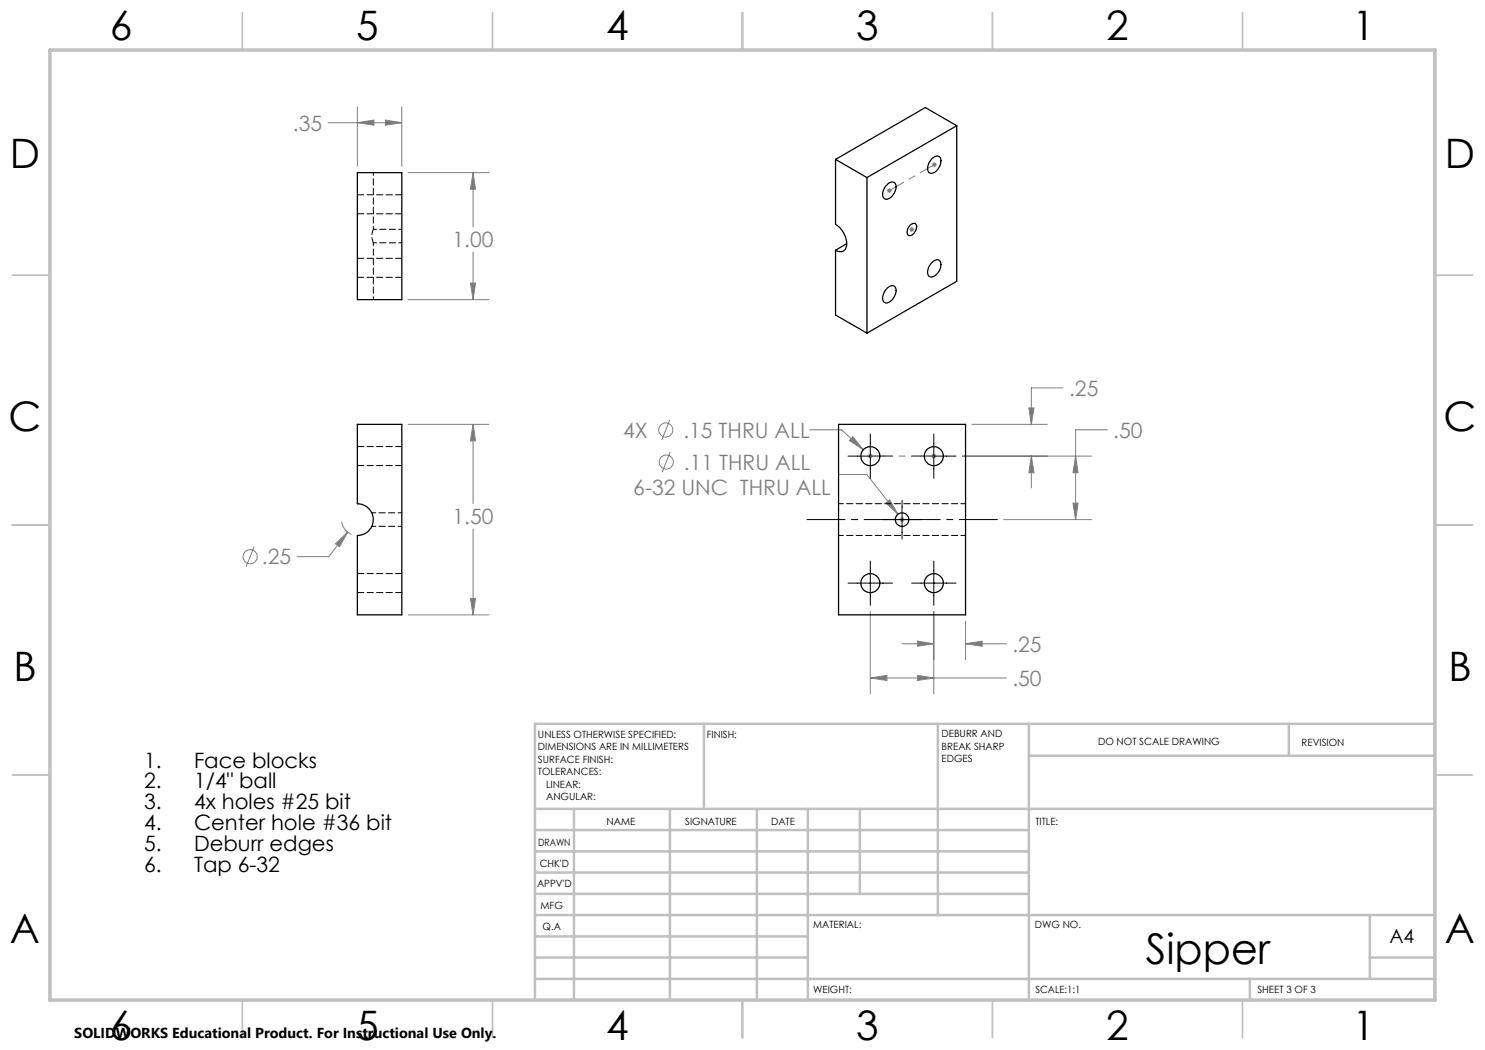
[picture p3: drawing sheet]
<svg xmlns="http://www.w3.org/2000/svg" width="297mm" height="210mm" viewBox="0 0 297 210" stroke-linecap="round" stroke-linejoin="round" font-family="sans-serif">
<g fill="none" stroke="#808080" stroke-width=".2">
<path d="M65.6 24.5h14.8M71.5 21.4v11.9M71.5 24.5l3.3-.5v1zM77.1 24l3.3 .5-3.3 .5zM80.4 21.4v11.9M81.6 34.5h16.2M94.6 34.5v10.9M94.6 34.5l.5 3.3h-1zM177.4 38.1h1M177.5 37.8l.7 .7M177.9 37.6v1M178.2 37.8l-.7 .7"/>
<path d="M186.4 32.9h1M186.5 32.6l.7 .7M186.9 32.4v1M187.2 32.6l-.7 .7M81.6 59.9h16.2M94.1 56.6h1l-.5 3.3zM94.6 50.4v9.5M181.9 45.9h1M182 45.5l.7 .7M182.4 45.4v1M182.7 45.5l-.7 .7M212.6 77.6h-6.3v7.3"/>
<path d="M81.6 84.9h16.2M94.6 84.9v15.8M94.6 84.9l.5 3.3h-1zM133.9 84l-1.5 4M134.1 90.4l-1.7 4M162 86h6.3l4.3 3.9M167.8 94.9h5.6l6.2 8M170.6 87.3l2 2.6-2.7-1.8zM173.6 91.2h1M173.7 90.9l.7 .7M174.1 90.7v1M174.4 90.9l-.7 .7"/>
<path d="M186.3 91.2h1M186.4 90.9l.7 .7M186.8 90.7v1M187.1 90.9l-.7 .7M192.5 91.2h25.8M194.4 84.9h15M205.8 81.6h1l-.5 3.3zM206.3 91.2v6.4M206.3 91.2l.5 3.3h-1zM215.1 91.2l.5 3.3h-1zM221.5 86h-6.4v17.9M50.8 109.3l-1.6 4.1"/>
<path d="M67.1 108.8l2.4-2.4-1.6 3zM68.3 104.3a3.3 3.3 0 0 0 2 2.6M69.5 106.4l-3.7 4.9h-6.4M94.1 119.7h1l-.5 3.3zM94.6 105.8v17.2M177.2 100.6l.7-.6 1.7 2.9zM179.9 103.9h1M180.1 103.6l.7 .7M180.4 103.4v1M180.8 103.6l-.7 .7M200.7 103.9h17.6M214.6 100.6h1l-.5 3.3z"/>
<path d="M81.6 123h16.2M174.1 122.3v16.5M174.1 135.6h27.2M174.1 135.6l3.3-.5v1zM180.4 128.8h6.4M183.5 128.2l3.3 .6-3.3 .4zM183.5 135.1l3.3 .5-3.3 .5zM186.8 122.3v16.5M193.1 124.2v7.7M193.1 128.8h8.2M193.1 128.8l3.3-.6v1z"/>
<circle cx="133.1" cy="86" r="1.4"/>
<circle cx="133.3" cy="92.4" r="1.4"/>
<circle cx="50" cy="111.3" r="1.41"/>
</g>
<g fill="none" stroke="#c0c0c0" stroke-width=".35">
<path d="M48.5 2.5v7.5M98.5 2.5v7.5M148.5 2.5v7.5M198.5 2.5v7.5M248.5 2.5v7.5M2.5 55h7.5M287 55h7.5M2.5 105h7.5M287 105h7.5M2.5 155h7.5M287 155h7.5M48.5 200v7.5"/>
<path d="M98.5 200v7.5M148.5 200v7.5M198.5 200v7.5M248.5 200v7.5"/>
</g>
<g fill="none" stroke="#c0c0c0" stroke-width=".5">
<path d="M140.8 144.8v17M187.6 144.8v38.2M205.8 144.8v55.2M205.8 151.2h81.2M257.8 144.8v6.4M287 144.8h-180v55.2M107 161.8h180M107 178.8h98.8M107 174.5h98.8M107 170.3h98.8M107 166h98.8M114.8 161.8v38.2"/>
<path d="M134 161.8v38.2M151.4 161.8v38.2M161.6 161.8v38.2M172 161.8v17M107 195.8h180M107 191.5h54.6M107 187.3h54.6M107 183h180M250 195.8v4.2M274 191.5h13M274 183v12.8"/>
</g>
<path d="M10 10h277v190h-277z" fill="none" stroke="#c0c0c0" stroke-width=".7"/>
<path d="M161.4 103.9h38.1" fill="none" stroke="#000" stroke-width=".2" stroke-dasharray="15.2 1.3 1.3 1.3" stroke-dashoffset="7.6"/>
<path d="M169.6 91.2h8.9M174.1 86.8v8.9M182.3 91.2h8.9M186.8 86.8v8.9M169.6 116.6h8.9M174.1 112.2v8.9M176.5 103.9h7.8M180.4 100v7.8M182.3 116.6h8.9M186.8 112.2v8.9" fill="none" stroke="#000" stroke-width=".2"/>
<path d="M174.1 91.2h12.7" fill="none" stroke="#808080" stroke-width=".2" stroke-dasharray="15.2 1.3 1.3 1.3" stroke-dashoffset="10.8"/>
<path d="M177.9 38.1l9-5.2" fill="none" stroke="#808080" stroke-width=".2" stroke-dasharray="15.2 1.3 1.3 1.3" stroke-dashoffset="12"/>
<path d="M94.6 84.9l.5 3.3h-1zM94.1 119.7h1l-.5 3.3zM67.1 108.8l.8 .6 1.6-3zM94.6 34.5l.5 3.3h-1zM94.1 56.6h1l-.5 3.3zM71.5 24.5l3.3-.5v1zM77.1 24l3.3 .5-3.3 .5zM170.6 87.3l-.7 .8 2.7 1.8zM177.2 100.6l2.4 2.3-1.7-2.9zM206.3 91.2l.5 3.3h-1zM205.8 81.6h1l-.5 3.3zM214.6 100.6h1l-.5 3.3zM215.1 91.2l.5 3.3h-1zM183.5 128.2l3.3 .6-3.3 .4zM193.1 128.8l3.3-.6v1zM174.1 135.6l3.3-.5v1zM183.5 135.1l3.3 .5-3.3 .5z" fill="#808080"/>
<g fill="none" stroke="#000" stroke-width=".25">
<path d="M71.5 34.5h8.9v25.4h-8.9zM167.1 31.9v13a4.4 4.4 0 0 1 2 4.9 1.33 1.33 0 0 1-2 .3M167.1 31.9l6.3 3.6M173.4 35.5v31.1M177.5 36.8a.96 .96 0 0 1 1.3-.3 .96 .96 0 0 1 .4 1.3l-.3 .6a2.02 2.02 0 0 1-1.8 1.4 1.39 1.39 0 0 1-.3-2zM186.3 31.8a.98 .98 0 0 1 .9-.6 .98 .98 0 0 1 .9 .6 2.56 2.56 0 0 1-1.9 2.9 1.19 1.19 0 0 1-.5-1.9zM191.3 25.1v31.2l-17.9 10.3M191.3 25.1l-17.9 10.4M191.3 25.1l-6.2-3.6-18 10.4M167.1 50.1v12.9l6.3 3.6M169.3 48.7l-2.2 1.4M177.4 57.7a.99 .99 0 0 1 .9-.6 .99 .99 0 0 1 .9 .6 2.63 2.63 0 0 1-2 2.9 1.19 1.19 0 0 1-.5-1.8z"/>
<path d="M181.9 45.1a.76 .76 0 0 1 1.4-.1 1.8 1.8 0 0 1-1.5 2.1 1.25 1.25 0 0 1 .1-2zM186.5 52.4a.89 .89 0 0 1 1-.5 .89 .89 0 0 1 .7 .8 2.4 2.4 0 0 1-2.1 2.7 1.43 1.43 0 0 1-.3-2.1zM71.5 84.9h8.9v38.1h-8.9v-15.9a3.2 3.2 0 0 0 3.2-3.2 3.2 3.2 0 0 0-3.2-3.2zM167.7 84.9h25.4v38.1h-25.4z"/>
<circle cx="174.1" cy="91.2" r="1.9"/>
<circle cx="186.8" cy="91.2" r="1.9"/>
<circle cx="174.1" cy="116.6" r="1.9"/>
<circle cx="180.4" cy="103.9" r="1.35"/>
<circle cx="186.8" cy="116.6" r="1.9"/>
</g>
<path d="M80.4 39h-8.9M71.5 42.8h8.9M71.5 55.5h8.9M80.4 51.7h-8.9M71.5 93.1h8.9M80.4 89.3h-8.9M71.5 118.5h8.9M80.4 114.7h-8.9" fill="none" stroke="#000" stroke-width=".2" stroke-dasharray="1.3 .6"/>
<path d="M74.4 105.3h6M80.4 102.6h-6" fill="none" stroke="#000" stroke-width=".2" stroke-dasharray="1.3 .6" stroke-dashoffset=".5"/>
<path d="M74.7 48.6a3.2 3.2 0 0 1 0-2.7" fill="none" stroke="#000" stroke-width=".2" stroke-dasharray="1.3 .6" stroke-dashoffset=".2"/>
<path d="M74.7 45.9v-11.4M74.7 59.9v-11.3" fill="none" stroke="#000" stroke-width=".2" stroke-dasharray="1.3 .6" stroke-dashoffset=".7"/>
<path d="M74.7 48.6h5.7M80.4 45.9h-5.7" fill="none" stroke="#000" stroke-width=".2" stroke-dasharray="1.3 .6" stroke-dashoffset=".6"/>
<path d="M167.7 100.7h25.4M193.1 107.1h-25.4" fill="none" stroke="#000" stroke-width=".2" stroke-dasharray="1.3 .6" stroke-dashoffset=".3"/>
<text font-size="8.5" x="229.2" y="192.7">Sipper</text>
<g font-size="8.1">
<text x="22" y="8">6</text>
<text x="71.2" y="8">5</text>
<text x="121.2" y="8">4</text>
<text x="171.3" y="8">3</text>
<text x="221.3" y="8">2</text>
<text x="270.5" y="8">1</text>
<text x="2" y="33.6">D</text>
<text x="289" y="33.6">D</text>
<text x="1.7" y="86.1">C</text>
<text x="288.7" y="86.1">C</text>
<text x="2.7" y="136.1">B</text>
<text x="289.7" y="136.1">B</text>
<text x="2" y="188.6">A</text>
<text x="289" y="188.6">A</text>
<text x="22" y="208">6</text>
<text x="71.2" y="208">5</text>
<text x="121.2" y="208">4</text>
<text x="171.3" y="208">3</text>
<text x="221.3" y="208">2</text>
<text x="270.5" y="208">1</text>
</g>
<g font-size="4.2" fill="#808080">
<text x="58.6" y="26.1">.35</text>
<text x="90.5" y="49.5">1.00</text>
<text x="213.8" y="79.2">.25</text>
<text x="124.6" y="87.5">4X</text>
<text x="136.7" y="87.5">.15 THRU ALL</text>
<text x="222.7" y="87.6">.50</text>
<text x="136.8" y="93.9">.11 THRU ALL</text>
<text x="126.7" y="99">6-32 UNC THRU ALL</text>
<text x="90.5" y="104.9">1.50</text>
<text x="52.4" y="112.9">.25</text>
<text x="202.5" y="130.3">.25</text>
<text x="202.5" y="137.2">.50</text>
</g>
<g font-size="4.2">
<text x="28.8" y="153.5">1.</text>
<text x="38.8" y="153.5">Face blocks</text>
<text x="28.8" y="157.7">2.</text>
<text x="28.8" y="161.9">3.</text>
<text x="38.8" y="157.7">1/4&quot; ball</text>
<text x="38.8" y="161.9">4x holes #25 bit</text>
<text x="28.8" y="166">4.</text>
<text x="38.8" y="166">Center hole #36 bit</text>
<text x="28.8" y="170.2">5.</text>
<text x="38.8" y="170.2">Deburr edges</text>
<text x="28.8" y="174.4">6.</text>
<text x="38.8" y="174.4">Tap 6-32</text>
</g>
<text font-size="3.9" x="277.9" y="188.5">A4</text>
<text font-size="2.9" x="14.9" y="207.6">SOLIDWORKS Educational Product. For Instructional Use Only.</text>
<g font-size="2">
<text x="107.6" y="147.6">UNLESS OTHERWISE SPECIFIED:</text>
<text x="141.4" y="147.6">FINISH:</text>
<text x="188.3" y="147.5">DEBURR AND</text>
<text x="188.3" y="150">BREAK SHARP</text>
<text x="219.6" y="149">DO NOT SCALE DRAWING</text>
<text x="260.3" y="149.2">REVISION</text>
<text x="107.6" y="150.1">DIMENSIONS ARE IN MILLIMETERS</text>
<text x="107.6" y="152.6">SURFACE FINISH:</text>
<text x="107.6" y="155.1">TOLERANCES:</text>
<text x="188.3" y="152.5">EDGES</text>
<text x="109.2" y="157.6">LINEAR:</text>
<text x="109.2" y="160.1">ANGULAR:</text>
<text x="121.3" y="165">NAME</text>
<text x="137" y="164.9">SIGNATURE</text>
<text x="154.2" y="164.9">DATE</text>
<text x="207.1" y="164.9">TITLE:</text>
<text x="107.6" y="169.1">DRAWN</text>
<text x="107.9" y="173.3">CHK'D</text>
<text x="107.4" y="177.4">APPV'D</text>
<text x="108.1" y="181.8">MFG</text>
<text x="108.5" y="186">Q.A</text>
<text x="162.6" y="185.5">MATERIAL:</text>
<text x="207" y="185.5">DWG NO.</text>
<text x="162.6" y="198.5">WEIGHT:</text>
<text x="207.1" y="198.6">SCALE:1:1</text>
<text x="251.5" y="198.6">SHEET 3 OF 3</text>
</g>
</svg>
